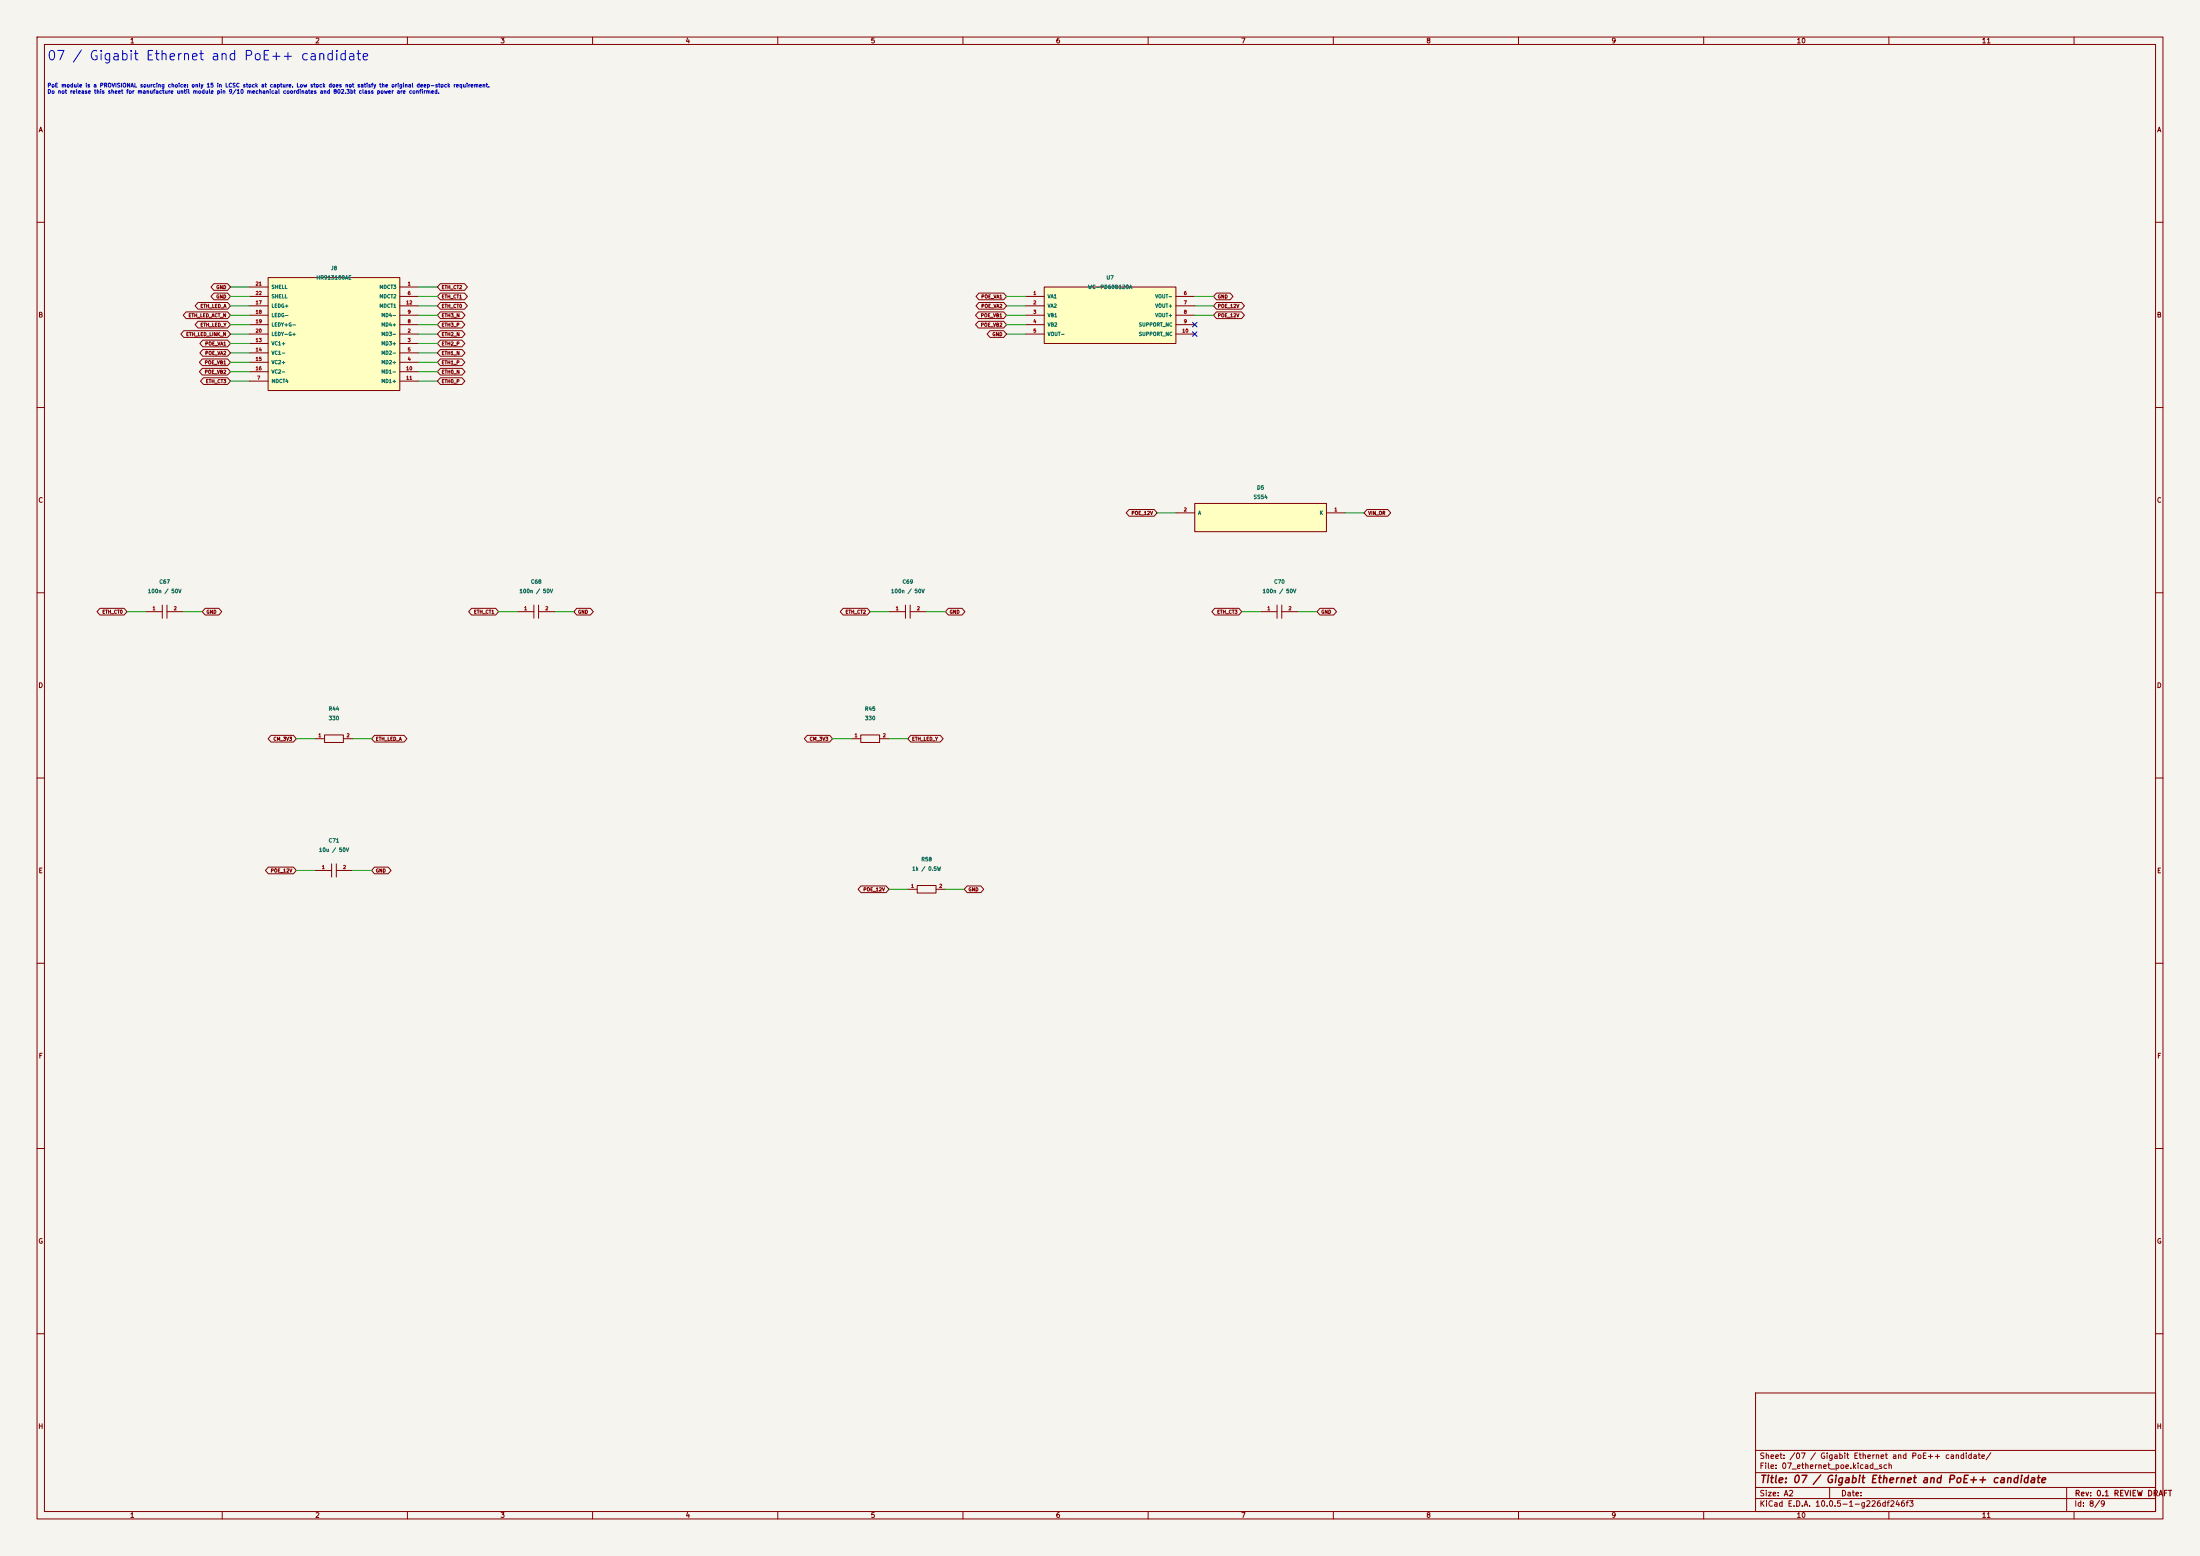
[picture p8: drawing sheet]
(kicad_sch (version 20250114) (generator "eeschema") (paper "A2") (title_block (title "07 / Gigabit Ethernet and PoE++ candidate") (rev "0.1 REVIEW DRAFT")) (lib_symbols (symbol "astra_piNas:C_C14860" (pin_names (offset 0.8)) (in_bom yes) (on_board yes) (property "Reference" "U" (at 0 0 0) (effects (font (size 1 1)) hide))(property "Value" "C_C14860" (at 0 0 0) (effects (font (size 1 1)) hide))(property "Footprint" "astra_piNas:C_1206_3216Metric" (at 0 0 0) (effects (font (size 1 1)) hide))(symbol "C_C14860_1_1" (polyline (pts (xy -0.635 -1.778) (xy -0.635 1.778)) (stroke (width 0.254) (type default)) (fill (type none)))(polyline (pts (xy 0.635 -1.778) (xy 0.635 1.778)) (stroke (width 0.254) (type default)) (fill (type none))) (pin passive line (at -5.08 0 0) (length 4.445) (name "~" (effects (font (size 0.95 0.95)))) (number "1" (effects (font (size 0.9 0.9)))))(pin passive line (at 5.08 0 180) (length 4.445) (name "~" (effects (font (size 0.95 0.95)))) (number "2" (effects (font (size 0.9 0.9)))))))(symbol "astra_piNas:C_C1591" (pin_names (offset 0.8)) (in_bom yes) (on_board yes) (property "Reference" "U" (at 0 0 0) (effects (font (size 1 1)) hide))(property "Value" "C_C1591" (at 0 0 0) (effects (font (size 1 1)) hide))(property "Footprint" "astra_piNas:C_0603_1608Metric" (at 0 0 0) (effects (font (size 1 1)) hide))(symbol "C_C1591_1_1" (polyline (pts (xy -0.635 -1.778) (xy -0.635 1.778)) (stroke (width 0.254) (type default)) (fill (type none)))(polyline (pts (xy 0.635 -1.778) (xy 0.635 1.778)) (stroke (width 0.254) (type default)) (fill (type none))) (pin passive line (at -5.08 0 0) (length 4.445) (name "~" (effects (font (size 0.95 0.95)))) (number "1" (effects (font (size 0.9 0.9)))))(pin passive line (at 5.08 0 180) (length 4.445) (name "~" (effects (font (size 0.95 0.95)))) (number "2" (effects (font (size 0.9 0.9)))))))(symbol "astra_piNas:WC_PD60B120A_CANDIDATE" (pin_names (offset 0.8)) (in_bom yes) (on_board yes) (property "Reference" "U" (at 0 0 0) (effects (font (size 1 1)) hide))(property "Value" "WC_PD60B120A_CANDIDATE" (at 0 0 0) (effects (font (size 1 1)) hide))(property "Footprint" "astra_piNas:WC_PD60B120A_MECHANICAL_REVIEW" (at 0 0 0) (effects (font (size 1 1)) hide))(symbol "WC_PD60B120A_CANDIDATE_1_1" (rectangle (start -17.78 7.62) (end 17.78 -7.62) (stroke (width 0.254) (type default)) (fill (type background))) (pin passive line (at -22.86 5.08 0) (length 5.08) (name "VA1" (effects (font (size 0.95 0.95)))) (number "1" (effects (font (size 0.9 0.9)))))(pin passive line (at -22.86 2.54 0) (length 5.08) (name "VA2" (effects (font (size 0.95 0.95)))) (number "2" (effects (font (size 0.9 0.9)))))(pin passive line (at -22.86 0 0) (length 5.08) (name "VB1" (effects (font (size 0.95 0.95)))) (number "3" (effects (font (size 0.9 0.9)))))(pin passive line (at -22.86 -2.54 0) (length 5.08) (name "VB2" (effects (font (size 0.95 0.95)))) (number "4" (effects (font (size 0.9 0.9)))))(pin passive line (at -22.86 -5.08 0) (length 5.08) (name "VOUT-" (effects (font (size 0.95 0.95)))) (number "5" (effects (font (size 0.9 0.9)))))(pin passive line (at 22.86 5.08 180) (length 5.08) (name "VOUT-" (effects (font (size 0.95 0.95)))) (number "6" (effects (font (size 0.9 0.9)))))(pin power_out line (at 22.86 2.54 180) (length 5.08) (name "VOUT+" (effects (font (size 0.95 0.95)))) (number "7" (effects (font (size 0.9 0.9)))))(pin passive line (at 22.86 0 180) (length 5.08) (name "VOUT+" (effects (font (size 0.95 0.95)))) (number "8" (effects (font (size 0.9 0.9)))))(pin passive line (at 22.86 -2.54 180) (length 5.08) (name "SUPPORT_NC" (effects (font (size 0.95 0.95)))) (number "9" (effects (font (size 0.9 0.9)))))(pin passive line (at 22.86 -5.08 180) (length 5.08) (name "SUPPORT_NC" (effects (font (size 0.95 0.95)))) (number "10" (effects (font (size 0.9 0.9)))))))(symbol "astra_piNas:R_C23138" (pin_names (offset 0.8)) (in_bom yes) (on_board yes) (property "Reference" "U" (at 0 0 0) (effects (font (size 1 1)) hide))(property "Value" "R_C23138" (at 0 0 0) (effects (font (size 1 1)) hide))(property "Footprint" "astra_piNas:R_0603_1608Metric" (at 0 0 0) (effects (font (size 1 1)) hide))(symbol "R_C23138_1_1" (rectangle (start -2.54 1.016) (end 2.54 -1.016) (stroke (width 0.254) (type default)) (fill (type none))) (pin passive line (at -5.08 0 0) (length 2.54) (name "~" (effects (font (size 0.95 0.95)))) (number "1" (effects (font (size 0.9 0.9)))))(pin passive line (at 5.08 0 180) (length 2.54) (name "~" (effects (font (size 0.95 0.95)))) (number "2" (effects (font (size 0.9 0.9)))))))(symbol "astra_piNas:R_C2074262" (pin_names (offset 0.8)) (in_bom yes) (on_board yes) (property "Reference" "U" (at 0 0 0) (effects (font (size 1 1)) hide))(property "Value" "R_C2074262" (at 0 0 0) (effects (font (size 1 1)) hide))(property "Footprint" "astra_piNas:R_1206_3216Metric" (at 0 0 0) (effects (font (size 1 1)) hide))(symbol "R_C2074262_1_1" (rectangle (start -2.54 1.016) (end 2.54 -1.016) (stroke (width 0.254) (type default)) (fill (type none))) (pin passive line (at -5.08 0 0) (length 2.54) (name "~" (effects (font (size 0.95 0.95)))) (number "1" (effects (font (size 0.9 0.9)))))(pin passive line (at 5.08 0 180) (length 2.54) (name "~" (effects (font (size 0.95 0.95)))) (number "2" (effects (font (size 0.9 0.9)))))))(symbol "astra_piNas:SS54_C123946" (pin_names (offset 0.8)) (in_bom yes) (on_board yes) (property "Reference" "U" (at 0 0 0) (effects (font (size 1 1)) hide))(property "Value" "SS54_C123946" (at 0 0 0) (effects (font (size 1 1)) hide))(property "Footprint" "astra_piNas:SMA_L4.4-W2.8-LS5.4-RD" (at 0 0 0) (effects (font (size 1 1)) hide))(symbol "SS54_C123946_1_1" (rectangle (start -17.78 3.81) (end 17.78 -3.81) (stroke (width 0.254) (type default)) (fill (type background))) (pin passive line (at -22.86 1.27 0) (length 5.08) (name "A" (effects (font (size 0.95 0.95)))) (number "2" (effects (font (size 0.9 0.9)))))(pin passive line (at 22.86 1.27 180) (length 5.08) (name "K" (effects (font (size 0.95 0.95)))) (number "1" (effects (font (size 0.9 0.9)))))))(symbol "astra_piNas:HR913180AE" (pin_names (offset 0.8)) (in_bom yes) (on_board yes) (property "Reference" "U" (at 0 0 0) (effects (font (size 1 1)) hide))(property "Value" "HR913180AE" (at 0 0 0) (effects (font (size 1 1)) hide))(property "Footprint" "astra_piNas:RJ45-TH_HR913180AE" (at 0 0 0) (effects (font (size 1 1)) hide))(symbol "HR913180AE_1_1" (rectangle (start -17.78 15.24) (end 17.78 -15.24) (stroke (width 0.254) (type default)) (fill (type background))) (pin passive line (at -22.86 12.7 0) (length 5.08) (name "SHELL" (effects (font (size 0.95 0.95)))) (number "21" (effects (font (size 0.9 0.9)))))(pin passive line (at -22.86 10.16 0) (length 5.08) (name "SHELL" (effects (font (size 0.95 0.95)))) (number "22" (effects (font (size 0.9 0.9)))))(pin passive line (at -22.86 7.62 0) (length 5.08) (name "LEDG+" (effects (font (size 0.95 0.95)))) (number "17" (effects (font (size 0.9 0.9)))))(pin passive line (at -22.86 5.08 0) (length 5.08) (name "LEDG-" (effects (font (size 0.95 0.95)))) (number "18" (effects (font (size 0.9 0.9)))))(pin passive line (at -22.86 2.54 0) (length 5.08) (name "LEDY+G-" (effects (font (size 0.95 0.95)))) (number "19" (effects (font (size 0.9 0.9)))))(pin passive line (at -22.86 0 0) (length 5.08) (name "LEDY-G+" (effects (font (size 0.95 0.95)))) (number "20" (effects (font (size 0.9 0.9)))))(pin passive line (at -22.86 -2.54 0) (length 5.08) (name "VC1+" (effects (font (size 0.95 0.95)))) (number "13" (effects (font (size 0.9 0.9)))))(pin passive line (at -22.86 -5.08 0) (length 5.08) (name "VC1-" (effects (font (size 0.95 0.95)))) (number "14" (effects (font (size 0.9 0.9)))))(pin passive line (at -22.86 -7.62 0) (length 5.08) (name "VC2+" (effects (font (size 0.95 0.95)))) (number "15" (effects (font (size 0.9 0.9)))))(pin passive line (at -22.86 -10.16 0) (length 5.08) (name "VC2-" (effects (font (size 0.95 0.95)))) (number "16" (effects (font (size 0.9 0.9)))))(pin passive line (at -22.86 -12.7 0) (length 5.08) (name "MDCT4" (effects (font (size 0.95 0.95)))) (number "7" (effects (font (size 0.9 0.9)))))(pin passive line (at 22.86 12.7 180) (length 5.08) (name "MDCT3" (effects (font (size 0.95 0.95)))) (number "1" (effects (font (size 0.9 0.9)))))(pin passive line (at 22.86 10.16 180) (length 5.08) (name "MDCT2" (effects (font (size 0.95 0.95)))) (number "6" (effects (font (size 0.9 0.9)))))(pin passive line (at 22.86 7.62 180) (length 5.08) (name "MDCT1" (effects (font (size 0.95 0.95)))) (number "12" (effects (font (size 0.9 0.9)))))(pin passive line (at 22.86 5.08 180) (length 5.08) (name "MD4-" (effects (font (size 0.95 0.95)))) (number "9" (effects (font (size 0.9 0.9)))))(pin passive line (at 22.86 2.54 180) (length 5.08) (name "MD4+" (effects (font (size 0.95 0.95)))) (number "8" (effects (font (size 0.9 0.9)))))(pin passive line (at 22.86 0 180) (length 5.08) (name "MD3-" (effects (font (size 0.95 0.95)))) (number "2" (effects (font (size 0.9 0.9)))))(pin passive line (at 22.86 -2.54 180) (length 5.08) (name "MD3+" (effects (font (size 0.95 0.95)))) (number "3" (effects (font (size 0.9 0.9)))))(pin passive line (at 22.86 -5.08 180) (length 5.08) (name "MD2-" (effects (font (size 0.95 0.95)))) (number "5" (effects (font (size 0.9 0.9)))))(pin passive line (at 22.86 -7.62 180) (length 5.08) (name "MD2+" (effects (font (size 0.95 0.95)))) (number "4" (effects (font (size 0.9 0.9)))))(pin passive line (at 22.86 -10.16 180) (length 5.08) (name "MD1-" (effects (font (size 0.95 0.95)))) (number "10" (effects (font (size 0.9 0.9)))))(pin passive line (at 22.86 -12.7 180) (length 5.08) (name "MD1+" (effects (font (size 0.95 0.95)))) (number "11" (effects (font (size 0.9 0.9)))))))) (text "07 / Gigabit Ethernet and PoE++ candidate" (at 12.7 15.24 0) (effects (font (size 2.54 2.54)) (justify left)))(text "PoE module is a PROVISIONAL sourcing choice: only 15 in LCSC stock at capture. Low stock does not satisfy the original deep-stock requirement.\nDo not release this sheet for manufacture until module pin 9/10 mechanical coordinates and 802.3bt class power are confirmed." (at 12.7 24.13 0) (effects (font (size 1.05 1.05)) (justify left)))(symbol (lib_id "astra_piNas:HR913180AE") (at 90.17 90.17 0) (unit 1) (in_bom yes) (on_board yes) (dnp no)(property "Reference" "J8" (at 90.17 72.39 0) (effects (font (size 1.0 1.0))))(property "Value" "HR913180AE" (at 90.17 74.93 0) (effects (font (size 1.0 1.0))))(property "Footprint" "astra_piNas:RJ45-TH_HR913180AE" (at 90.17 90.17 0) (effects (font (size 1.0 1.0)) hide))(property "Datasheet" "https://www.lcsc.com/product-detail/C19724762.html" (at 90.17 90.17 0) (effects (font (size 1.0 1.0)) hide))(property "MANUFACTURER PART NUMBER" "HR913180AE" (at 90.17 90.17 0) (effects (font (size 1.0 1.0)) hide))(property "Manufacturer" "HANRUN(Zhongshan HanRun Elec)" (at 90.17 90.17 0) (effects (font (size 1.0 1.0)) hide))(property "LCSC Part Number" "C19724762" (at 90.17 90.17 0) (effects (font (size 1.0 1.0)) hide))(property "LCSC Stock" "169" (at 90.17 90.17 0) (effects (font (size 1.0 1.0)) hide))(pin "21")(pin "22")(pin "17")(pin "18")(pin "19")(pin "20")(pin "13")(pin "14")(pin "15")(pin "16")(pin "7")(pin "1")(pin "6")(pin "12")(pin "9")(pin "8")(pin "2")(pin "3")(pin "5")(pin "4")(pin "10")(pin "11"))(wire (pts (xy 67.31 77.47) (xy 62.23 77.47)) (stroke (width 0) (type default)))(global_label "GND" (shape bidirectional) (at 62.23 77.47 0) (effects (font (size 0.9 0.9)) (justify right)) (property "Intersheetrefs" "${INTERSHEET_REFS}" (at 62.23 77.47 0) (effects (font (size 0.8 0.8)) hide)))(wire (pts (xy 67.31 80.01) (xy 62.23 80.01)) (stroke (width 0) (type default)))(global_label "GND" (shape bidirectional) (at 62.23 80.01 0) (effects (font (size 0.9 0.9)) (justify right)) (property "Intersheetrefs" "${INTERSHEET_REFS}" (at 62.23 80.01 0) (effects (font (size 0.8 0.8)) hide)))(wire (pts (xy 67.31 82.55) (xy 62.23 82.55)) (stroke (width 0) (type default)))(global_label "ETH_LED_A" (shape bidirectional) (at 62.23 82.55 0) (effects (font (size 0.9 0.9)) (justify right)) (property "Intersheetrefs" "${INTERSHEET_REFS}" (at 62.23 82.55 0) (effects (font (size 0.8 0.8)) hide)))(wire (pts (xy 67.31 85.09) (xy 62.23 85.09)) (stroke (width 0) (type default)))(global_label "ETH_LED_ACT_N" (shape bidirectional) (at 62.23 85.09 0) (effects (font (size 0.9 0.9)) (justify right)) (property "Intersheetrefs" "${INTERSHEET_REFS}" (at 62.23 85.09 0) (effects (font (size 0.8 0.8)) hide)))(wire (pts (xy 67.31 87.63) (xy 62.23 87.63)) (stroke (width 0) (type default)))(global_label "ETH_LED_Y" (shape bidirectional) (at 62.23 87.63 0) (effects (font (size 0.9 0.9)) (justify right)) (property "Intersheetrefs" "${INTERSHEET_REFS}" (at 62.23 87.63 0) (effects (font (size 0.8 0.8)) hide)))(wire (pts (xy 67.31 90.17) (xy 62.23 90.17)) (stroke (width 0) (type default)))(global_label "ETH_LED_LINK_N" (shape bidirectional) (at 62.23 90.17 0) (effects (font (size 0.9 0.9)) (justify right)) (property "Intersheetrefs" "${INTERSHEET_REFS}" (at 62.23 90.17 0) (effects (font (size 0.8 0.8)) hide)))(wire (pts (xy 67.31 92.71) (xy 62.23 92.71)) (stroke (width 0) (type default)))(global_label "POE_VA1" (shape bidirectional) (at 62.23 92.71 0) (effects (font (size 0.9 0.9)) (justify right)) (property "Intersheetrefs" "${INTERSHEET_REFS}" (at 62.23 92.71 0) (effects (font (size 0.8 0.8)) hide)))(wire (pts (xy 67.31 95.25) (xy 62.23 95.25)) (stroke (width 0) (type default)))(global_label "POE_VA2" (shape bidirectional) (at 62.23 95.25 0) (effects (font (size 0.9 0.9)) (justify right)) (property "Intersheetrefs" "${INTERSHEET_REFS}" (at 62.23 95.25 0) (effects (font (size 0.8 0.8)) hide)))(wire (pts (xy 67.31 97.79) (xy 62.23 97.79)) (stroke (width 0) (type default)))(global_label "POE_VB1" (shape bidirectional) (at 62.23 97.79 0) (effects (font (size 0.9 0.9)) (justify right)) (property "Intersheetrefs" "${INTERSHEET_REFS}" (at 62.23 97.79 0) (effects (font (size 0.8 0.8)) hide)))(wire (pts (xy 67.31 100.33) (xy 62.23 100.33)) (stroke (width 0) (type default)))(global_label "POE_VB2" (shape bidirectional) (at 62.23 100.33 0) (effects (font (size 0.9 0.9)) (justify right)) (property "Intersheetrefs" "${INTERSHEET_REFS}" (at 62.23 100.33 0) (effects (font (size 0.8 0.8)) hide)))(wire (pts (xy 67.31 102.87) (xy 62.23 102.87)) (stroke (width 0) (type default)))(global_label "ETH_CT3" (shape bidirectional) (at 62.23 102.87 0) (effects (font (size 0.9 0.9)) (justify right)) (property "Intersheetrefs" "${INTERSHEET_REFS}" (at 62.23 102.87 0) (effects (font (size 0.8 0.8)) hide)))(wire (pts (xy 113.03 77.47) (xy 118.11 77.47)) (stroke (width 0) (type default)))(global_label "ETH_CT2" (shape bidirectional) (at 118.11 77.47 180) (effects (font (size 0.9 0.9)) (justify left)) (property "Intersheetrefs" "${INTERSHEET_REFS}" (at 118.11 77.47 180) (effects (font (size 0.8 0.8)) hide)))(wire (pts (xy 113.03 80.01) (xy 118.11 80.01)) (stroke (width 0) (type default)))(global_label "ETH_CT1" (shape bidirectional) (at 118.11 80.01 180) (effects (font (size 0.9 0.9)) (justify left)) (property "Intersheetrefs" "${INTERSHEET_REFS}" (at 118.11 80.01 180) (effects (font (size 0.8 0.8)) hide)))(wire (pts (xy 113.03 82.55) (xy 118.11 82.55)) (stroke (width 0) (type default)))(global_label "ETH_CT0" (shape bidirectional) (at 118.11 82.55 180) (effects (font (size 0.9 0.9)) (justify left)) (property "Intersheetrefs" "${INTERSHEET_REFS}" (at 118.11 82.55 180) (effects (font (size 0.8 0.8)) hide)))(wire (pts (xy 113.03 85.09) (xy 118.11 85.09)) (stroke (width 0) (type default)))(global_label "ETH3_N" (shape bidirectional) (at 118.11 85.09 180) (effects (font (size 0.9 0.9)) (justify left)) (property "Intersheetrefs" "${INTERSHEET_REFS}" (at 118.11 85.09 180) (effects (font (size 0.8 0.8)) hide)))(wire (pts (xy 113.03 87.63) (xy 118.11 87.63)) (stroke (width 0) (type default)))(global_label "ETH3_P" (shape bidirectional) (at 118.11 87.63 180) (effects (font (size 0.9 0.9)) (justify left)) (property "Intersheetrefs" "${INTERSHEET_REFS}" (at 118.11 87.63 180) (effects (font (size 0.8 0.8)) hide)))(wire (pts (xy 113.03 90.17) (xy 118.11 90.17)) (stroke (width 0) (type default)))(global_label "ETH2_N" (shape bidirectional) (at 118.11 90.17 180) (effects (font (size 0.9 0.9)) (justify left)) (property "Intersheetrefs" "${INTERSHEET_REFS}" (at 118.11 90.17 180) (effects (font (size 0.8 0.8)) hide)))(wire (pts (xy 113.03 92.71) (xy 118.11 92.71)) (stroke (width 0) (type default)))(global_label "ETH2_P" (shape bidirectional) (at 118.11 92.71 180) (effects (font (size 0.9 0.9)) (justify left)) (property "Intersheetrefs" "${INTERSHEET_REFS}" (at 118.11 92.71 180) (effects (font (size 0.8 0.8)) hide)))(wire (pts (xy 113.03 95.25) (xy 118.11 95.25)) (stroke (width 0) (type default)))(global_label "ETH1_N" (shape bidirectional) (at 118.11 95.25 180) (effects (font (size 0.9 0.9)) (justify left)) (property "Intersheetrefs" "${INTERSHEET_REFS}" (at 118.11 95.25 180) (effects (font (size 0.8 0.8)) hide)))(wire (pts (xy 113.03 97.79) (xy 118.11 97.79)) (stroke (width 0) (type default)))(global_label "ETH1_P" (shape bidirectional) (at 118.11 97.79 180) (effects (font (size 0.9 0.9)) (justify left)) (property "Intersheetrefs" "${INTERSHEET_REFS}" (at 118.11 97.79 180) (effects (font (size 0.8 0.8)) hide)))(wire (pts (xy 113.03 100.33) (xy 118.11 100.33)) (stroke (width 0) (type default)))(global_label "ETH0_N" (shape bidirectional) (at 118.11 100.33 180) (effects (font (size 0.9 0.9)) (justify left)) (property "Intersheetrefs" "${INTERSHEET_REFS}" (at 118.11 100.33 180) (effects (font (size 0.8 0.8)) hide)))(wire (pts (xy 113.03 102.87) (xy 118.11 102.87)) (stroke (width 0) (type default)))(global_label "ETH0_P" (shape bidirectional) (at 118.11 102.87 180) (effects (font (size 0.9 0.9)) (justify left)) (property "Intersheetrefs" "${INTERSHEET_REFS}" (at 118.11 102.87 180) (effects (font (size 0.8 0.8)) hide)))(symbol (lib_id "astra_piNas:C_C1591") (at 44.45 165.1 0) (unit 1) (in_bom yes) (on_board yes) (dnp no)(property "Reference" "C67" (at 44.45 157.02 0) (effects (font (size 1.0 1.0))))(property "Value" "100n / 50V" (at 44.45 159.56 0) (effects (font (size 1.0 1.0))))(property "Footprint" "astra_piNas:C_0603_1608Metric" (at 44.45 165.1 0) (effects (font (size 1.0 1.0)) hide))(property "Datasheet" "https://www.lcsc.com/product-detail/C1591.html" (at 44.45 165.1 0) (effects (font (size 1.0 1.0)) hide))(property "MANUFACTURER PART NUMBER" "CL10B104KB8NNNC" (at 44.45 165.1 0) (effects (font (size 1.0 1.0)) hide))(property "Manufacturer" "Samsung Electro-Mechanics" (at 44.45 165.1 0) (effects (font (size 1.0 1.0)) hide))(property "LCSC Part Number" "C1591" (at 44.45 165.1 0) (effects (font (size 1.0 1.0)) hide))(property "LCSC Stock" "2493100" (at 44.45 165.1 0) (effects (font (size 1.0 1.0)) hide))(pin "1")(pin "2"))(wire (pts (xy 39.37 165.1) (xy 34.29 165.1)) (stroke (width 0) (type default)))(global_label "ETH_CT0" (shape bidirectional) (at 34.29 165.1 0) (effects (font (size 0.9 0.9)) (justify right)) (property "Intersheetrefs" "${INTERSHEET_REFS}" (at 34.29 165.1 0) (effects (font (size 0.8 0.8)) hide)))(wire (pts (xy 49.53 165.1) (xy 54.61 165.1)) (stroke (width 0) (type default)))(global_label "GND" (shape bidirectional) (at 54.61 165.1 180) (effects (font (size 0.9 0.9)) (justify left)) (property "Intersheetrefs" "${INTERSHEET_REFS}" (at 54.61 165.1 180) (effects (font (size 0.8 0.8)) hide)))(symbol (lib_id "astra_piNas:C_C1591") (at 144.78 165.1 0) (unit 1) (in_bom yes) (on_board yes) (dnp no)(property "Reference" "C68" (at 144.78 157.02 0) (effects (font (size 1.0 1.0))))(property "Value" "100n / 50V" (at 144.78 159.56 0) (effects (font (size 1.0 1.0))))(property "Footprint" "astra_piNas:C_0603_1608Metric" (at 144.78 165.1 0) (effects (font (size 1.0 1.0)) hide))(property "Datasheet" "https://www.lcsc.com/product-detail/C1591.html" (at 144.78 165.1 0) (effects (font (size 1.0 1.0)) hide))(property "MANUFACTURER PART NUMBER" "CL10B104KB8NNNC" (at 144.78 165.1 0) (effects (font (size 1.0 1.0)) hide))(property "Manufacturer" "Samsung Electro-Mechanics" (at 144.78 165.1 0) (effects (font (size 1.0 1.0)) hide))(property "LCSC Part Number" "C1591" (at 144.78 165.1 0) (effects (font (size 1.0 1.0)) hide))(property "LCSC Stock" "2493100" (at 144.78 165.1 0) (effects (font (size 1.0 1.0)) hide))(pin "1")(pin "2"))(wire (pts (xy 139.7 165.1) (xy 134.62 165.1)) (stroke (width 0) (type default)))(global_label "ETH_CT1" (shape bidirectional) (at 134.62 165.1 0) (effects (font (size 0.9 0.9)) (justify right)) (property "Intersheetrefs" "${INTERSHEET_REFS}" (at 134.62 165.1 0) (effects (font (size 0.8 0.8)) hide)))(wire (pts (xy 149.86 165.1) (xy 154.94 165.1)) (stroke (width 0) (type default)))(global_label "GND" (shape bidirectional) (at 154.94 165.1 180) (effects (font (size 0.9 0.9)) (justify left)) (property "Intersheetrefs" "${INTERSHEET_REFS}" (at 154.94 165.1 180) (effects (font (size 0.8 0.8)) hide)))(symbol (lib_id "astra_piNas:C_C1591") (at 245.11 165.1 0) (unit 1) (in_bom yes) (on_board yes) (dnp no)(property "Reference" "C69" (at 245.11 157.02 0) (effects (font (size 1.0 1.0))))(property "Value" "100n / 50V" (at 245.11 159.56 0) (effects (font (size 1.0 1.0))))(property "Footprint" "astra_piNas:C_0603_1608Metric" (at 245.11 165.1 0) (effects (font (size 1.0 1.0)) hide))(property "Datasheet" "https://www.lcsc.com/product-detail/C1591.html" (at 245.11 165.1 0) (effects (font (size 1.0 1.0)) hide))(property "MANUFACTURER PART NUMBER" "CL10B104KB8NNNC" (at 245.11 165.1 0) (effects (font (size 1.0 1.0)) hide))(property "Manufacturer" "Samsung Electro-Mechanics" (at 245.11 165.1 0) (effects (font (size 1.0 1.0)) hide))(property "LCSC Part Number" "C1591" (at 245.11 165.1 0) (effects (font (size 1.0 1.0)) hide))(property "LCSC Stock" "2493100" (at 245.11 165.1 0) (effects (font (size 1.0 1.0)) hide))(pin "1")(pin "2"))(wire (pts (xy 240.03 165.1) (xy 234.95 165.1)) (stroke (width 0) (type default)))(global_label "ETH_CT2" (shape bidirectional) (at 234.95 165.1 0) (effects (font (size 0.9 0.9)) (justify right)) (property "Intersheetrefs" "${INTERSHEET_REFS}" (at 234.95 165.1 0) (effects (font (size 0.8 0.8)) hide)))(wire (pts (xy 250.19 165.1) (xy 255.27 165.1)) (stroke (width 0) (type default)))(global_label "GND" (shape bidirectional) (at 255.27 165.1 180) (effects (font (size 0.9 0.9)) (justify left)) (property "Intersheetrefs" "${INTERSHEET_REFS}" (at 255.27 165.1 180) (effects (font (size 0.8 0.8)) hide)))(symbol (lib_id "astra_piNas:C_C1591") (at 345.44 165.1 0) (unit 1) (in_bom yes) (on_board yes) (dnp no)(property "Reference" "C70" (at 345.44 157.02 0) (effects (font (size 1.0 1.0))))(property "Value" "100n / 50V" (at 345.44 159.56 0) (effects (font (size 1.0 1.0))))(property "Footprint" "astra_piNas:C_0603_1608Metric" (at 345.44 165.1 0) (effects (font (size 1.0 1.0)) hide))(property "Datasheet" "https://www.lcsc.com/product-detail/C1591.html" (at 345.44 165.1 0) (effects (font (size 1.0 1.0)) hide))(property "MANUFACTURER PART NUMBER" "CL10B104KB8NNNC" (at 345.44 165.1 0) (effects (font (size 1.0 1.0)) hide))(property "Manufacturer" "Samsung Electro-Mechanics" (at 345.44 165.1 0) (effects (font (size 1.0 1.0)) hide))(property "LCSC Part Number" "C1591" (at 345.44 165.1 0) (effects (font (size 1.0 1.0)) hide))(property "LCSC Stock" "2493100" (at 345.44 165.1 0) (effects (font (size 1.0 1.0)) hide))(pin "1")(pin "2"))(wire (pts (xy 340.36 165.1) (xy 335.28 165.1)) (stroke (width 0) (type default)))(global_label "ETH_CT3" (shape bidirectional) (at 335.28 165.1 0) (effects (font (size 0.9 0.9)) (justify right)) (property "Intersheetrefs" "${INTERSHEET_REFS}" (at 335.28 165.1 0) (effects (font (size 0.8 0.8)) hide)))(wire (pts (xy 350.52 165.1) (xy 355.6 165.1)) (stroke (width 0) (type default)))(global_label "GND" (shape bidirectional) (at 355.6 165.1 180) (effects (font (size 0.9 0.9)) (justify left)) (property "Intersheetrefs" "${INTERSHEET_REFS}" (at 355.6 165.1 180) (effects (font (size 0.8 0.8)) hide)))(symbol (lib_id "astra_piNas:R_C23138") (at 90.17 199.39 0) (unit 1) (in_bom yes) (on_board yes) (dnp no)(property "Reference" "R44" (at 90.17 191.31 0) (effects (font (size 1.0 1.0))))(property "Value" "330" (at 90.17 193.85 0) (effects (font (size 1.0 1.0))))(property "Footprint" "astra_piNas:R_0603_1608Metric" (at 90.17 199.39 0) (effects (font (size 1.0 1.0)) hide))(property "Datasheet" "https://www.lcsc.com/product-detail/C23138.html" (at 90.17 199.39 0) (effects (font (size 1.0 1.0)) hide))(property "MANUFACTURER PART NUMBER" "0603WAF3300T5E" (at 90.17 199.39 0) (effects (font (size 1.0 1.0)) hide))(property "Manufacturer" "UNI-ROYAL(Uniroyal Elec)" (at 90.17 199.39 0) (effects (font (size 1.0 1.0)) hide))(property "LCSC Part Number" "C23138" (at 90.17 199.39 0) (effects (font (size 1.0 1.0)) hide))(property "LCSC Stock" "2435600" (at 90.17 199.39 0) (effects (font (size 1.0 1.0)) hide))(pin "1")(pin "2"))(wire (pts (xy 85.09 199.39) (xy 80.01 199.39)) (stroke (width 0) (type default)))(global_label "CM_3V3" (shape bidirectional) (at 80.01 199.39 0) (effects (font (size 0.9 0.9)) (justify right)) (property "Intersheetrefs" "${INTERSHEET_REFS}" (at 80.01 199.39 0) (effects (font (size 0.8 0.8)) hide)))(wire (pts (xy 95.25 199.39) (xy 100.33 199.39)) (stroke (width 0) (type default)))(global_label "ETH_LED_A" (shape bidirectional) (at 100.33 199.39 180) (effects (font (size 0.9 0.9)) (justify left)) (property "Intersheetrefs" "${INTERSHEET_REFS}" (at 100.33 199.39 180) (effects (font (size 0.8 0.8)) hide)))(symbol (lib_id "astra_piNas:R_C23138") (at 234.95 199.39 0) (unit 1) (in_bom yes) (on_board yes) (dnp no)(property "Reference" "R45" (at 234.95 191.31 0) (effects (font (size 1.0 1.0))))(property "Value" "330" (at 234.95 193.85 0) (effects (font (size 1.0 1.0))))(property "Footprint" "astra_piNas:R_0603_1608Metric" (at 234.95 199.39 0) (effects (font (size 1.0 1.0)) hide))(property "Datasheet" "https://www.lcsc.com/product-detail/C23138.html" (at 234.95 199.39 0) (effects (font (size 1.0 1.0)) hide))(property "MANUFACTURER PART NUMBER" "0603WAF3300T5E" (at 234.95 199.39 0) (effects (font (size 1.0 1.0)) hide))(property "Manufacturer" "UNI-ROYAL(Uniroyal Elec)" (at 234.95 199.39 0) (effects (font (size 1.0 1.0)) hide))(property "LCSC Part Number" "C23138" (at 234.95 199.39 0) (effects (font (size 1.0 1.0)) hide))(property "LCSC Stock" "2435600" (at 234.95 199.39 0) (effects (font (size 1.0 1.0)) hide))(pin "1")(pin "2"))(wire (pts (xy 229.87 199.39) (xy 224.79 199.39)) (stroke (width 0) (type default)))(global_label "CM_3V3" (shape bidirectional) (at 224.79 199.39 0) (effects (font (size 0.9 0.9)) (justify right)) (property "Intersheetrefs" "${INTERSHEET_REFS}" (at 224.79 199.39 0) (effects (font (size 0.8 0.8)) hide)))(wire (pts (xy 240.03 199.39) (xy 245.11 199.39)) (stroke (width 0) (type default)))(global_label "ETH_LED_Y" (shape bidirectional) (at 245.11 199.39 180) (effects (font (size 0.9 0.9)) (justify left)) (property "Intersheetrefs" "${INTERSHEET_REFS}" (at 245.11 199.39 180) (effects (font (size 0.8 0.8)) hide)))(symbol (lib_id "astra_piNas:WC_PD60B120A_CANDIDATE") (at 299.72 85.09 0) (unit 1) (in_bom yes) (on_board yes) (dnp no)(property "Reference" "U7" (at 299.72 74.93 0) (effects (font (size 1.0 1.0))))(property "Value" "WC-PD60B120A" (at 299.72 77.47 0) (effects (font (size 1.0 1.0))))(property "Footprint" "astra_piNas:WC_PD60B120A_MECHANICAL_REVIEW" (at 299.72 85.09 0) (effects (font (size 1.0 1.0)) hide))(property "Datasheet" "https://www.lcsc.com/product-detail/C2848082.html" (at 299.72 85.09 0) (effects (font (size 1.0 1.0)) hide))(property "MANUFACTURER PART NUMBER" "WC-PD60B120A" (at 299.72 85.09 0) (effects (font (size 1.0 1.0)) hide))(property "Manufacturer" "Winchen" (at 299.72 85.09 0) (effects (font (size 1.0 1.0)) hide))(property "LCSC Part Number" "C2848082" (at 299.72 85.09 0) (effects (font (size 1.0 1.0)) hide))(property "LCSC Stock" "15" (at 299.72 85.09 0) (effects (font (size 1.0 1.0)) hide))(pin "1")(pin "2")(pin "3")(pin "4")(pin "5")(pin "6")(pin "7")(pin "8")(pin "9")(pin "10"))(wire (pts (xy 276.86 80.01) (xy 271.78 80.01)) (stroke (width 0) (type default)))(global_label "POE_VA1" (shape bidirectional) (at 271.78 80.01 0) (effects (font (size 0.9 0.9)) (justify right)) (property "Intersheetrefs" "${INTERSHEET_REFS}" (at 271.78 80.01 0) (effects (font (size 0.8 0.8)) hide)))(wire (pts (xy 276.86 82.55) (xy 271.78 82.55)) (stroke (width 0) (type default)))(global_label "POE_VA2" (shape bidirectional) (at 271.78 82.55 0) (effects (font (size 0.9 0.9)) (justify right)) (property "Intersheetrefs" "${INTERSHEET_REFS}" (at 271.78 82.55 0) (effects (font (size 0.8 0.8)) hide)))(wire (pts (xy 276.86 85.09) (xy 271.78 85.09)) (stroke (width 0) (type default)))(global_label "POE_VB1" (shape bidirectional) (at 271.78 85.09 0) (effects (font (size 0.9 0.9)) (justify right)) (property "Intersheetrefs" "${INTERSHEET_REFS}" (at 271.78 85.09 0) (effects (font (size 0.8 0.8)) hide)))(wire (pts (xy 276.86 87.63) (xy 271.78 87.63)) (stroke (width 0) (type default)))(global_label "POE_VB2" (shape bidirectional) (at 271.78 87.63 0) (effects (font (size 0.9 0.9)) (justify right)) (property "Intersheetrefs" "${INTERSHEET_REFS}" (at 271.78 87.63 0) (effects (font (size 0.8 0.8)) hide)))(wire (pts (xy 276.86 90.17) (xy 271.78 90.17)) (stroke (width 0) (type default)))(global_label "GND" (shape bidirectional) (at 271.78 90.17 0) (effects (font (size 0.9 0.9)) (justify right)) (property "Intersheetrefs" "${INTERSHEET_REFS}" (at 271.78 90.17 0) (effects (font (size 0.8 0.8)) hide)))(wire (pts (xy 322.58 80.01) (xy 327.66 80.01)) (stroke (width 0) (type default)))(global_label "GND" (shape bidirectional) (at 327.66 80.01 180) (effects (font (size 0.9 0.9)) (justify left)) (property "Intersheetrefs" "${INTERSHEET_REFS}" (at 327.66 80.01 180) (effects (font (size 0.8 0.8)) hide)))(wire (pts (xy 322.58 82.55) (xy 327.66 82.55)) (stroke (width 0) (type default)))(global_label "POE_12V" (shape bidirectional) (at 327.66 82.55 180) (effects (font (size 0.9 0.9)) (justify left)) (property "Intersheetrefs" "${INTERSHEET_REFS}" (at 327.66 82.55 180) (effects (font (size 0.8 0.8)) hide)))(wire (pts (xy 322.58 85.09) (xy 327.66 85.09)) (stroke (width 0) (type default)))(global_label "POE_12V" (shape bidirectional) (at 327.66 85.09 180) (effects (font (size 0.9 0.9)) (justify left)) (property "Intersheetrefs" "${INTERSHEET_REFS}" (at 327.66 85.09 180) (effects (font (size 0.8 0.8)) hide)))(no_connect (at 322.58 87.63))(no_connect (at 322.58 90.17))(symbol (lib_id "astra_piNas:SS54_C123946") (at 340.36 139.7 0) (unit 1) (in_bom yes) (on_board yes) (dnp no)(property "Reference" "D5" (at 340.36 131.62 0) (effects (font (size 1.0 1.0))))(property "Value" "SS54" (at 340.36 134.16 0) (effects (font (size 1.0 1.0))))(property "Footprint" "astra_piNas:SMA_L4.4-W2.8-LS5.4-RD" (at 340.36 139.7 0) (effects (font (size 1.0 1.0)) hide))(property "Datasheet" "https://www.lcsc.com/product-detail/C123946.html" (at 340.36 139.7 0) (effects (font (size 1.0 1.0)) hide))(property "MANUFACTURER PART NUMBER" "SS54" (at 340.36 139.7 0) (effects (font (size 1.0 1.0)) hide))(property "Manufacturer" "Shandong Jingdao Microelectronics" (at 340.36 139.7 0) (effects (font (size 1.0 1.0)) hide))(property "LCSC Part Number" "C123946" (at 340.36 139.7 0) (effects (font (size 1.0 1.0)) hide))(property "LCSC Stock" "46960" (at 340.36 139.7 0) (effects (font (size 1.0 1.0)) hide))(pin "2")(pin "1"))(wire (pts (xy 317.5 138.43) (xy 312.42 138.43)) (stroke (width 0) (type default)))(global_label "POE_12V" (shape bidirectional) (at 312.42 138.43 0) (effects (font (size 0.9 0.9)) (justify right)) (property "Intersheetrefs" "${INTERSHEET_REFS}" (at 312.42 138.43 0) (effects (font (size 0.8 0.8)) hide)))(wire (pts (xy 363.22 138.43) (xy 368.3 138.43)) (stroke (width 0) (type default)))(global_label "VIN_OR" (shape bidirectional) (at 368.3 138.43 180) (effects (font (size 0.9 0.9)) (justify left)) (property "Intersheetrefs" "${INTERSHEET_REFS}" (at 368.3 138.43 180) (effects (font (size 0.8 0.8)) hide)))(symbol (lib_id "astra_piNas:C_C14860") (at 90.17 234.95 0) (unit 1) (in_bom yes) (on_board yes) (dnp no)(property "Reference" "C71" (at 90.17 226.87 0) (effects (font (size 1.0 1.0))))(property "Value" "10u / 50V" (at 90.17 229.41 0) (effects (font (size 1.0 1.0))))(property "Footprint" "astra_piNas:C_1206_3216Metric" (at 90.17 234.95 0) (effects (font (size 1.0 1.0)) hide))(property "Datasheet" "https://www.lcsc.com/product-detail/C14860.html" (at 90.17 234.95 0) (effects (font (size 1.0 1.0)) hide))(property "MANUFACTURER PART NUMBER" "CL31B106KAHNNNE" (at 90.17 234.95 0) (effects (font (size 1.0 1.0)) hide))(property "Manufacturer" "Samsung Electro-Mechanics" (at 90.17 234.95 0) (effects (font (size 1.0 1.0)) hide))(property "LCSC Part Number" "C14860" (at 90.17 234.95 0) (effects (font (size 1.0 1.0)) hide))(property "LCSC Stock" "1052960" (at 90.17 234.95 0) (effects (font (size 1.0 1.0)) hide))(pin "1")(pin "2"))(wire (pts (xy 85.09 234.95) (xy 80.01 234.95)) (stroke (width 0) (type default)))(global_label "POE_12V" (shape bidirectional) (at 80.01 234.95 0) (effects (font (size 0.9 0.9)) (justify right)) (property "Intersheetrefs" "${INTERSHEET_REFS}" (at 80.01 234.95 0) (effects (font (size 0.8 0.8)) hide)))(wire (pts (xy 95.25 234.95) (xy 100.33 234.95)) (stroke (width 0) (type default)))(global_label "GND" (shape bidirectional) (at 100.33 234.95 180) (effects (font (size 0.9 0.9)) (justify left)) (property "Intersheetrefs" "${INTERSHEET_REFS}" (at 100.33 234.95 180) (effects (font (size 0.8 0.8)) hide)))(symbol (lib_id "astra_piNas:R_C2074262") (at 250.19 240.03 0) (unit 1) (in_bom yes) (on_board yes) (dnp no)(property "Reference" "R58" (at 250.19 231.95 0) (effects (font (size 1.0 1.0))))(property "Value" "1k / 0.5W" (at 250.19 234.49 0) (effects (font (size 1.0 1.0))))(property "Footprint" "astra_piNas:R_1206_3216Metric" (at 250.19 240.03 0) (effects (font (size 1.0 1.0)) hide))(property "Datasheet" "https://www.lcsc.com/product-detail/C2074262.html" (at 250.19 240.03 0) (effects (font (size 1.0 1.0)) hide))(property "MANUFACTURER PART NUMBER" "ESR18EZPF1001" (at 250.19 240.03 0) (effects (font (size 1.0 1.0)) hide))(property "Manufacturer" "ROHM Semicon" (at 250.19 240.03 0) (effects (font (size 1.0 1.0)) hide))(property "LCSC Part Number" "C2074262" (at 250.19 240.03 0) (effects (font (size 1.0 1.0)) hide))(property "LCSC Stock" "11480" (at 250.19 240.03 0) (effects (font (size 1.0 1.0)) hide))(pin "1")(pin "2"))(wire (pts (xy 245.11 240.03) (xy 240.03 240.03)) (stroke (width 0) (type default)))(global_label "POE_12V" (shape bidirectional) (at 240.03 240.03 0) (effects (font (size 0.9 0.9)) (justify right)) (property "Intersheetrefs" "${INTERSHEET_REFS}" (at 240.03 240.03 0) (effects (font (size 0.8 0.8)) hide)))(wire (pts (xy 255.27 240.03) (xy 260.35 240.03)) (stroke (width 0) (type default)))(global_label "GND" (shape bidirectional) (at 260.35 240.03 180) (effects (font (size 0.9 0.9)) (justify left)) (property "Intersheetrefs" "${INTERSHEET_REFS}" (at 260.35 240.03 180) (effects (font (size 0.8 0.8)) hide))))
